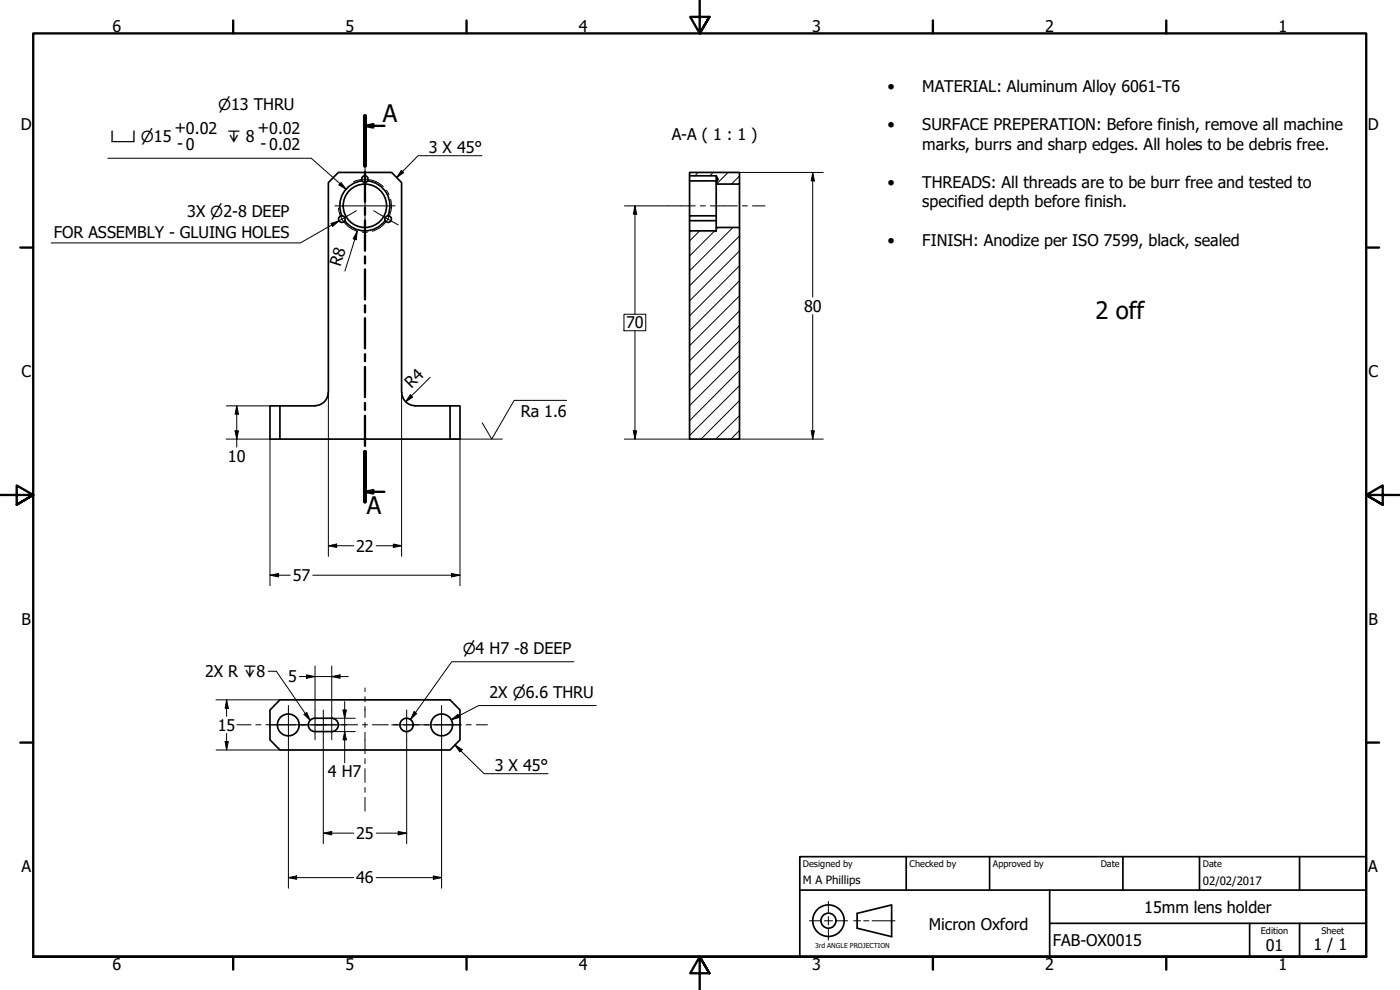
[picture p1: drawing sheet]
<svg xmlns="http://www.w3.org/2000/svg" width="420mm" height="297mm" viewBox="0 0 420 297" stroke-linecap="round" stroke-linejoin="round" font-family="sans-serif">
<!-- layer: Hatch (ISO) -->
<g fill="none" stroke="#000" stroke-width=".3">
<path d="M209.5 51.7l-1 1.1M214 51.7l-1 1.1M218.5 51.7l-3.5 3.5M221.9 52.8l-2.4 2.4M210 69.3l-3.1 3M214.5 69.3l-7.6 7.5M215.5 68.2l-.6 .6M220 68.2l-13.1 13.1M221.9 79.7l-15 15.1M221.9 75.3l-15 15M221.9 70.8l-15 15M221.9 97.7l-15 15"/>
<path d="M221.9 93.3l-15 15M221.9 88.8l-15 14.9M221.9 84.3l-15 14.9M221.9 115.7l-15 15M221.9 111.2l-15 15M221.9 106.7l-15 15M221.9 102.2l-15 15M221.9 129.1l-2.6 2.6M221.9 124.7l-7.1 7M221.9 120.2l-11.5 11.5"/>
</g>
<!-- layer: Visible (ISO) -->
<g fill="none" stroke="#000" stroke-width=".51">
<path d="M108.7 54.3a7.5 7.5 0 0 0-6.1 10.5M110.3 54.3a7.5 7.5 0 0 1 6.1 10.5M206.9 51.7h15v3.5h-7v-.4l.6-1-.6-1h-8zM206.9 52.8v12M206.9 54.3h8M214.9 52.8v2M214.9 55.2v13M221.9 55.2v13M102.6 64.8a.98 .98 0 0 0-.9 1.4 .98 .98 0 0 0 1.8 0M102.6 64.8a.98 .98 0 0 1 .9 1.4M103.4 66.2a7.5 7.5 0 0 0 12.2 0M206.9 69.3h8v-1.1h7v63.5h-15z"/>
<path d="M206.9 66.2v3.1M214.9 64.8h-8v1.4h8M98.5 117.7a4 4 0 0 1-4 4M98.6 117.8v-63l2.9-3.1h16l3 3.1v63M120.6 117.7a4 4 0 0 0 4 4M84 121.8h-3v9.9h3M94.6 121.8h-10.6v9.9h51.1v-9.9h-10.6M135.1 121.8h2.9v9.9h-2.9M84 210h51.1l2.9 3v9l-2.9 3h-51.1l-3-3v-9zM93.1 216.1l1.5-.6h4.9a2 2 0 0 1 2 2 2 2 0 0 1-2 2h-5a2 2 0 0 1-1.8-1.2 2 2 0 0 1 .4-2.2z"/>
<circle cx="109.5" cy="53.7" r=".98"/>
<circle cx="109.5" cy="61.7" r="6.5"/>
<circle cx="116.5" cy="65.7" r=".98"/>
<circle cx="86.5" cy="217.5" r="3.3"/>
<circle cx="122" cy="217.5" r="2"/>
<circle cx="132.6" cy="217.5" r="3.3"/>
</g>
<!-- layer: Section Line (ISO) -->
<g fill="none" stroke="#000" stroke-width=".7">
<path d="M109.5 37.8l2.5-.5v1zM109.5 34.8v15M109.5 37.8h5.9M109.5 51.5v9.1M109.5 62.3v2.1M109.5 66.2v9M109.5 76.9v2.1M109.5 80.8v9M109.5 91.6v2.1M109.5 95.5v9M109.5 106.3v2.1M109.5 110.1v9.1"/>
<path d="M109.5 120.9v2.1M109.5 124.8v9M109.5 135.6v14.9M109.5 147.6l2.5-.5v1zM109.5 147.6h5.9"/>
</g>
<path d="M109.5 34.8v15M109.5 135.6v14.9" fill="none" stroke="#000" stroke-width="1.2"/>
<g fill="#000">
<path d="M109.5 37.8l2.5-.5v1z" fill-rule="evenodd"/>
<path d="M109.5 147.6l2.5-.5v1z" fill-rule="evenodd"/>
</g>
<!-- layer: Border (ISO) -->
<g fill="none" stroke="#000" stroke-width=".7">
<path d="M70 6.1v3.9M140 6.1v3.9M210 0v10l-2.9-4.9h5.8l-2.9 4.9 2.9-4.9M280 6.1v3.9M350 6.1v3.9M6.1 74.3h3.9M410 74.3h3.9M0 148.5h10l-5-2.8v5.7l5-2.9-5 2.9M420 148.5h-10l5-2.8v5.7l-5-2.9 5 2.9M6.1 222.8h3.9M410 222.8h3.9M10 287.1v-277.1h400v277.1h-400h400"/>
<path d="M70 287.1v3.8M140 287.1v3.8M212.9 292l-2.9-4.9 2.9 4.9h-5.8l2.9-4.9v9.9M280 287.1v3.8M350 287.1v3.8"/>
</g>
<!-- layer: Sketch Geometry (ANSI) -->
<path d="M242.9 276.3h3.2M247.4 276.3h2.5M248.6 270.5v3.3M248.6 275v2.5M248.6 278.8v3.3M251.1 276.3h3.3M256.2 276.3h2.1M259.2 276.3h1.5M261.7 276.3h6.9" fill="none" stroke="#000" stroke-width=".3"/>
<g fill="none" stroke="#000" stroke-width=".51">
<path d="M257.2 274.1l10.4-2.6v9.5l-10.4-2.5z"/>
<circle cx="248.6" cy="276.2" r="4.7"/>
<circle cx="248.6" cy="276.2" r="2.25"/>
</g>
<!-- layer: Title (ISO) -->
<path d="M240 257h170v30.1h-170zM272 257v10.1M297 257v10.1M337 257v10.1M360 257v10.1M390 257v10.1M240 267.1h170M315 277h95M315 267.1v20M375 277v10.1M390 277v10.1" fill="none" stroke="#000" stroke-width=".51"/>
<!-- layer: Symbol (ISO) -->
<g fill="none" stroke="#000" stroke-width=".3">
<path d="M32.4 47.5h61l10.5 9.3M102.4 54.8l1.5 2-2.2-1.3zM120.5 51.1l.7 .7-2.1 1.5zM144.7 46.7h-19.2l-6.4 6.6M99.3 67l2.4-.7-1.9 1.6zM101.7 66.3l-11.5 6.6h-74.8M135.1 131.7h15.6M170.1 120.1h-15.8l-6.7 11.6-2.9-4.8M172.2 198.6h-36.6l-12.4 17.3M80.5 201.4h2.4l10.2 14.7M91.2 214.4l.9-.6 1 2.3zM124.3 213.5l.7 .6-1.8 1.8z"/>
<path d="M135.4 215.9l2-1.5 .5 .9zM178.9 211.7h-35.3l-8.2 4.2M136.5 223.5l2.2 1.4-.7 .7zM136.5 223.5l8.8 8.6h19.2"/>
</g>
<g fill="#000">
<path d="M102.4 54.8l1.5 2-2.2-1.3z" fill-rule="evenodd"/>
<path d="M120.5 51.1l.7 .7-2.1 1.5z" fill-rule="evenodd"/>
<path d="M99.3 67l2.4-.7-1.9 1.6z" fill-rule="evenodd"/>
<path d="M91.2 214.4l.9-.6 1 2.3z" fill-rule="evenodd"/>
<path d="M124.3 213.5l.7 .6-1.8 1.8z" fill-rule="evenodd"/>
<path d="M135.4 215.9l2-1.5 .5 .9z" fill-rule="evenodd"/>
<path d="M136.5 223.5l2.2 1.4-.7 .7z" fill-rule="evenodd"/>
</g>
<!-- layer: Center Mark (ISO) -->
<g fill="none" stroke="#000" stroke-width=".3">
<path d="M109.5 52.8v18M109.5 50.3v8.5M100.5 61.8h18.1M106.9 63.2l-7.3 4.3M112.1 63.2l7.4 4.3M80.7 217.5h11.6M86.6 211.7v11.6M90 217.5h9.6M94.6 213v9M94.6 217.5h9.4M99.6 213v9M117.5 217.5h9.1"/>
<path d="M122 213v9M126.7 217.5h11.7M132.5 211.7v11.6"/>
</g>
<!-- layer: Centerline (ISO) -->
<g fill="none" stroke="#000" stroke-width=".3">
<path d="M106.1 54.5a8 8 0 0 1 8.9 1.5M116 57.1l.8 1.3M117.2 59.8a8 8 0 0 1-5.5 9.6M101.6 62.4a8 8 0 0 0 5.7 7M108.8 69.7h1.5M200.5 61.8h8.2M210.2 61.8h1.5M213.2 61.8h8.1M222.8 61.8h1.5M225.8 61.8h3.8M71.1 217.5h4.2M76.8 217.5h1.5"/>
<path d="M79.8 217.5h9M90.3 217.5h1.5M93.3 217.5h4.7M97 213v9M99.6 217.5h1.4M102.6 217.5h4.7M108.8 217.5h1.5M109.5 206.4v1.1M109.5 209v1.6M109.5 212v3.3M109.5 216.8v1.4M109.5 219.8v6.3"/>
<path d="M111.8 217.5h4.7M118 217.5h1.5M121 217.5h4.8M127.3 217.5h1.5M130.3 217.5h8.1M139.9 217.5h1.5M142.9 217.5h3.4M109.5 227.6v1.6M109.5 230.6v4.1M109.5 236.3v1.4M109.5 239.3v4.1"/>
</g>
<!-- layer: Dimension (ISO) -->
<g fill="none" stroke="#000" stroke-width=".3">
<path d="M221.9 51.7h25.2M243.9 51.7l.5 2.6h-.9zM243.9 51.7v37.4M107.2 69.4l-.3 2.5-.9-.2zM107.2 69.4l-3.7 11.9M187.4 61.8h13.1M190.6 61.8l.5 2.4h-1zM190.6 61.8v32.5M187.3 94.3h6.5v4.9h-6.5zM190.6 99.2v32.5M243.9 94.3v37.4M98.6 117.8v49.1"/>
<path d="M120.5 117.8v49.1M123.1 118.5l.7 .7-2.1 1.4zM129.1 113.2l-7.4 7.4M67.9 131.7h13.1v44.1M67.9 121.8h13.1M70.5 129.3h1.1l-.5 2.4zM71.1 121.8l.5 2.5h-1.1zM71.1 121.8v12.4M138 131.7v44.1M187.4 131.7h19.5M190.1 129.3h1l-.5 2.4zM221.9 131.7h25.2"/>
<path d="M243.5 129.3h.9l-.5 2.4zM81 172.6l2.6-.5v1zM81 172.6h6.1M93.9 172.6h44.1M98.6 163.8l2.4-.6v1.1zM98.6 163.8h7.6M112.9 163.8h7.6M118 163.2l2.5 .6-2.5 .5zM135.5 172.1l2.5 .5-2.5 .5zM94.6 199.8v13.2M99.6 199.8v13.2M64.8 210h19.2"/>
<path d="M68 210l.5 2.5h-.9zM68 210v4.9M89.9 203h14.6M92 202.5l2.6 .5-2.6 .5zM99.6 203l2.4-.5v1zM99.6 215.5h7M99.6 219.5h7M102.9 213h1l-.5 2.5zM103.4 219.5l.5 2.5h-1zM103.4 210.5v18.4M64.8 225h19.2M67.6 222.5h.9l-.5 2.5z"/>
<path d="M68 220.1v4.9M86.6 223.3v43.2M97 222v31.2M122 222v31.2M132.5 223.3v43.2M97 250l2.6-.5v1zM97 250h9.2M112.9 250h9.1M119.5 249.5l2.5 .5-2.5 .5zM86.6 263.3l2.4-.5v1zM86.6 263.3h19.6M112.9 263.3h19.6"/>
<path d="M130 262.8l2.5 .5-2.5 .5z"/>
</g>
<g fill="#000">
<path d="M243.9 51.7l.5 2.6h-.9z" fill-rule="evenodd"/>
<path d="M107.2 69.4l-.3 2.5-.9-.2z" fill-rule="evenodd"/>
<path d="M190.6 61.8l.5 2.4h-1z" fill-rule="evenodd"/>
<path d="M123.1 118.5l.7 .7-2.1 1.4z" fill-rule="evenodd"/>
<path d="M70.5 129.3h1.1l-.5 2.4z" fill-rule="evenodd"/>
<path d="M71.1 121.8l.5 2.5h-1.1z" fill-rule="evenodd"/>
<path d="M190.1 129.3h1l-.5 2.4z" fill-rule="evenodd"/>
<path d="M243.5 129.3h.9l-.5 2.4z" fill-rule="evenodd"/>
<path d="M81 172.6l2.6-.5v1z" fill-rule="evenodd"/>
<path d="M98.6 163.8l2.4-.6v1.1z" fill-rule="evenodd"/>
<path d="M118 163.2l2.5 .6-2.5 .5z" fill-rule="evenodd"/>
<path d="M135.5 172.1l2.5 .5-2.5 .5z" fill-rule="evenodd"/>
<path d="M68 210l.5 2.5h-.9z" fill-rule="evenodd"/>
<path d="M92 202.5l2.6 .5-2.6 .5z" fill-rule="evenodd"/>
<path d="M99.6 203l2.4-.5v1z" fill-rule="evenodd"/>
<path d="M102.9 213h1l-.5 2.5z" fill-rule="evenodd"/>
<path d="M67.6 222.5h.9l-.5 2.5z" fill-rule="evenodd"/>
<path d="M103.4 219.5l.5 2.5h-1z" fill-rule="evenodd"/>
<path d="M97 250l2.6-.5v1z" fill-rule="evenodd"/>
<path d="M119.5 249.5l2.5 .5-2.5 .5z" fill-rule="evenodd"/>
<path d="M86.6 263.3l2.4-.5v1z" fill-rule="evenodd"/>
<path d="M130 262.8l2.5 .5-2.5 .5z" fill-rule="evenodd"/>
</g>
<g font-size="7.2">
<text x="114.9" y="36.6">A</text>
<text x="328.7" y="95.6">2 off</text>
<text x="110.1" y="154.3">A</text>
</g>
<g font-size="4.8">
<text x="33.7" y="9.6">6</text>
<text x="103.7" y="9.6">5</text>
<text x="173.7" y="9.6">4</text>
<text x="243.7" y="9.6">3</text>
<text x="313.7" y="9.6">2</text>
<text x="383.7" y="9.6">1</text>
<text x="266.3" y="27.6">•</text>
<text x="276.8" y="27.6">MATERIAL: Aluminum Alloy 6061-T6</text>
<text x="6.2" y="38.9">D</text>
<text x="52.3" y="39.9">+0.02</text>
<text x="77.3" y="39.9">+0.02</text>
<text x="201.6" y="42">A-A ( 1 : 1 )</text>
<text x="266.3" y="39.1">•</text>
<text x="276.8" y="39.1">SURFACE PREPERATION: Before finish, remove all machine</text>
<text x="410.5" y="38.9">D</text>
<text x="53.2" y="44.8">- 0</text>
<text x="78.2" y="44.8">- 0.02</text>
<text x="128.7" y="45.9">3 X 45°</text>
<text x="276.8" y="44.9">marks, burrs and sharp edges. All holes to be debris free.</text>
<text x="266.3" y="56.4">•</text>
<text x="276.8" y="56.4">THREADS: All threads are to be burr free and tested to</text>
<text x="56.2" y="65.2">3X ⌀2-8 DEEP</text>
<text x="276.8" y="62.2">specified depth before finish.</text>
<text x="16.1" y="71.3">FOR ASSEMBLY - GLUING HOLES</text>
<text x="266.3" y="73.7">•</text>
<text x="276.8" y="73.7">FINISH: Anodize per ISO 7599, black, sealed</text>
<text x="102.2" y="80.1" transform="rotate(-73 102.2 80.1)">R8</text>
<text x="241.3" y="93.5">80</text>
<text x="187.9" y="98.5">70</text>
<text x="6.4" y="113.1">C</text>
<text x="410.7" y="113.1">C</text>
<text x="123.5" y="116.6" transform="rotate(-45 123.5 116.6)">R4</text>
<text x="156.3" y="125.2">Ra 1.6</text>
<text x="68.4" y="138.5">10</text>
<text x="106.9" y="165.5">22</text>
<text x="87.9" y="174.3">57</text>
<text x="6.4" y="187.4">B</text>
<text x="410.7" y="187.4">B</text>
<text x="61.5" y="203.2">2X R ↧8</text>
<text x="86.5" y="204.7">5</text>
<text x="146.9" y="209.3">2X ⌀6.6 THRU</text>
<text x="65.4" y="219.3">15</text>
<text x="98.4" y="233.2">4 H7</text>
<text x="148.5" y="231.3">3 X 45°</text>
<text x="106.9" y="251.8">25</text>
<text x="6.4" y="261.7">A</text>
<text x="410.7" y="261.7">A</text>
<text x="106.9" y="265">46</text>
<text x="343.4" y="273.9">15mm lens holder</text>
<text x="278.8" y="279">Micron Oxford</text>
<text x="316" y="283.8">FAB-OX0015</text>
<text x="379.9" y="285.3">01</text>
<text x="394.2" y="285">1 / 1</text>
<text x="33.7" y="290.9">6</text>
<text x="103.7" y="290.9">5</text>
<text x="173.7" y="290.9">4</text>
<text x="243.7" y="290.9">3</text>
<text x="313.7" y="290.9">2</text>
<text x="383.7" y="290.9">1</text>
</g>
<g font-size="4.6">
<text x="65.5" y="33">⌀13 THRU</text>
<text x="33.1" y="42.5">⌴ ⌀15</text>
<text x="68.2" y="42.5">↧ 8</text>
<text x="138.9" y="196.1">⌀4 H7 -8 DEEP</text>
</g>
<g font-size="3.4">
<text x="241" y="265.4">M A Phillips</text>
<text x="361" y="265.5">02/02/2017</text>
</g>
<g font-size="2.7">
<text x="241" y="260.1">Designed by</text>
<text x="273" y="260.1">Checked by</text>
<text x="298" y="260.1">Approved by</text>
<text x="330.3" y="260">Date</text>
<text x="361" y="260">Date</text>
<text x="378.4" y="280.1">Edition</text>
<text x="396.6" y="280.1">Sheet</text>
</g>
<text font-size="2" x="244.6" y="284.5">3rd ANGLE PROJECTION</text>
</svg>
